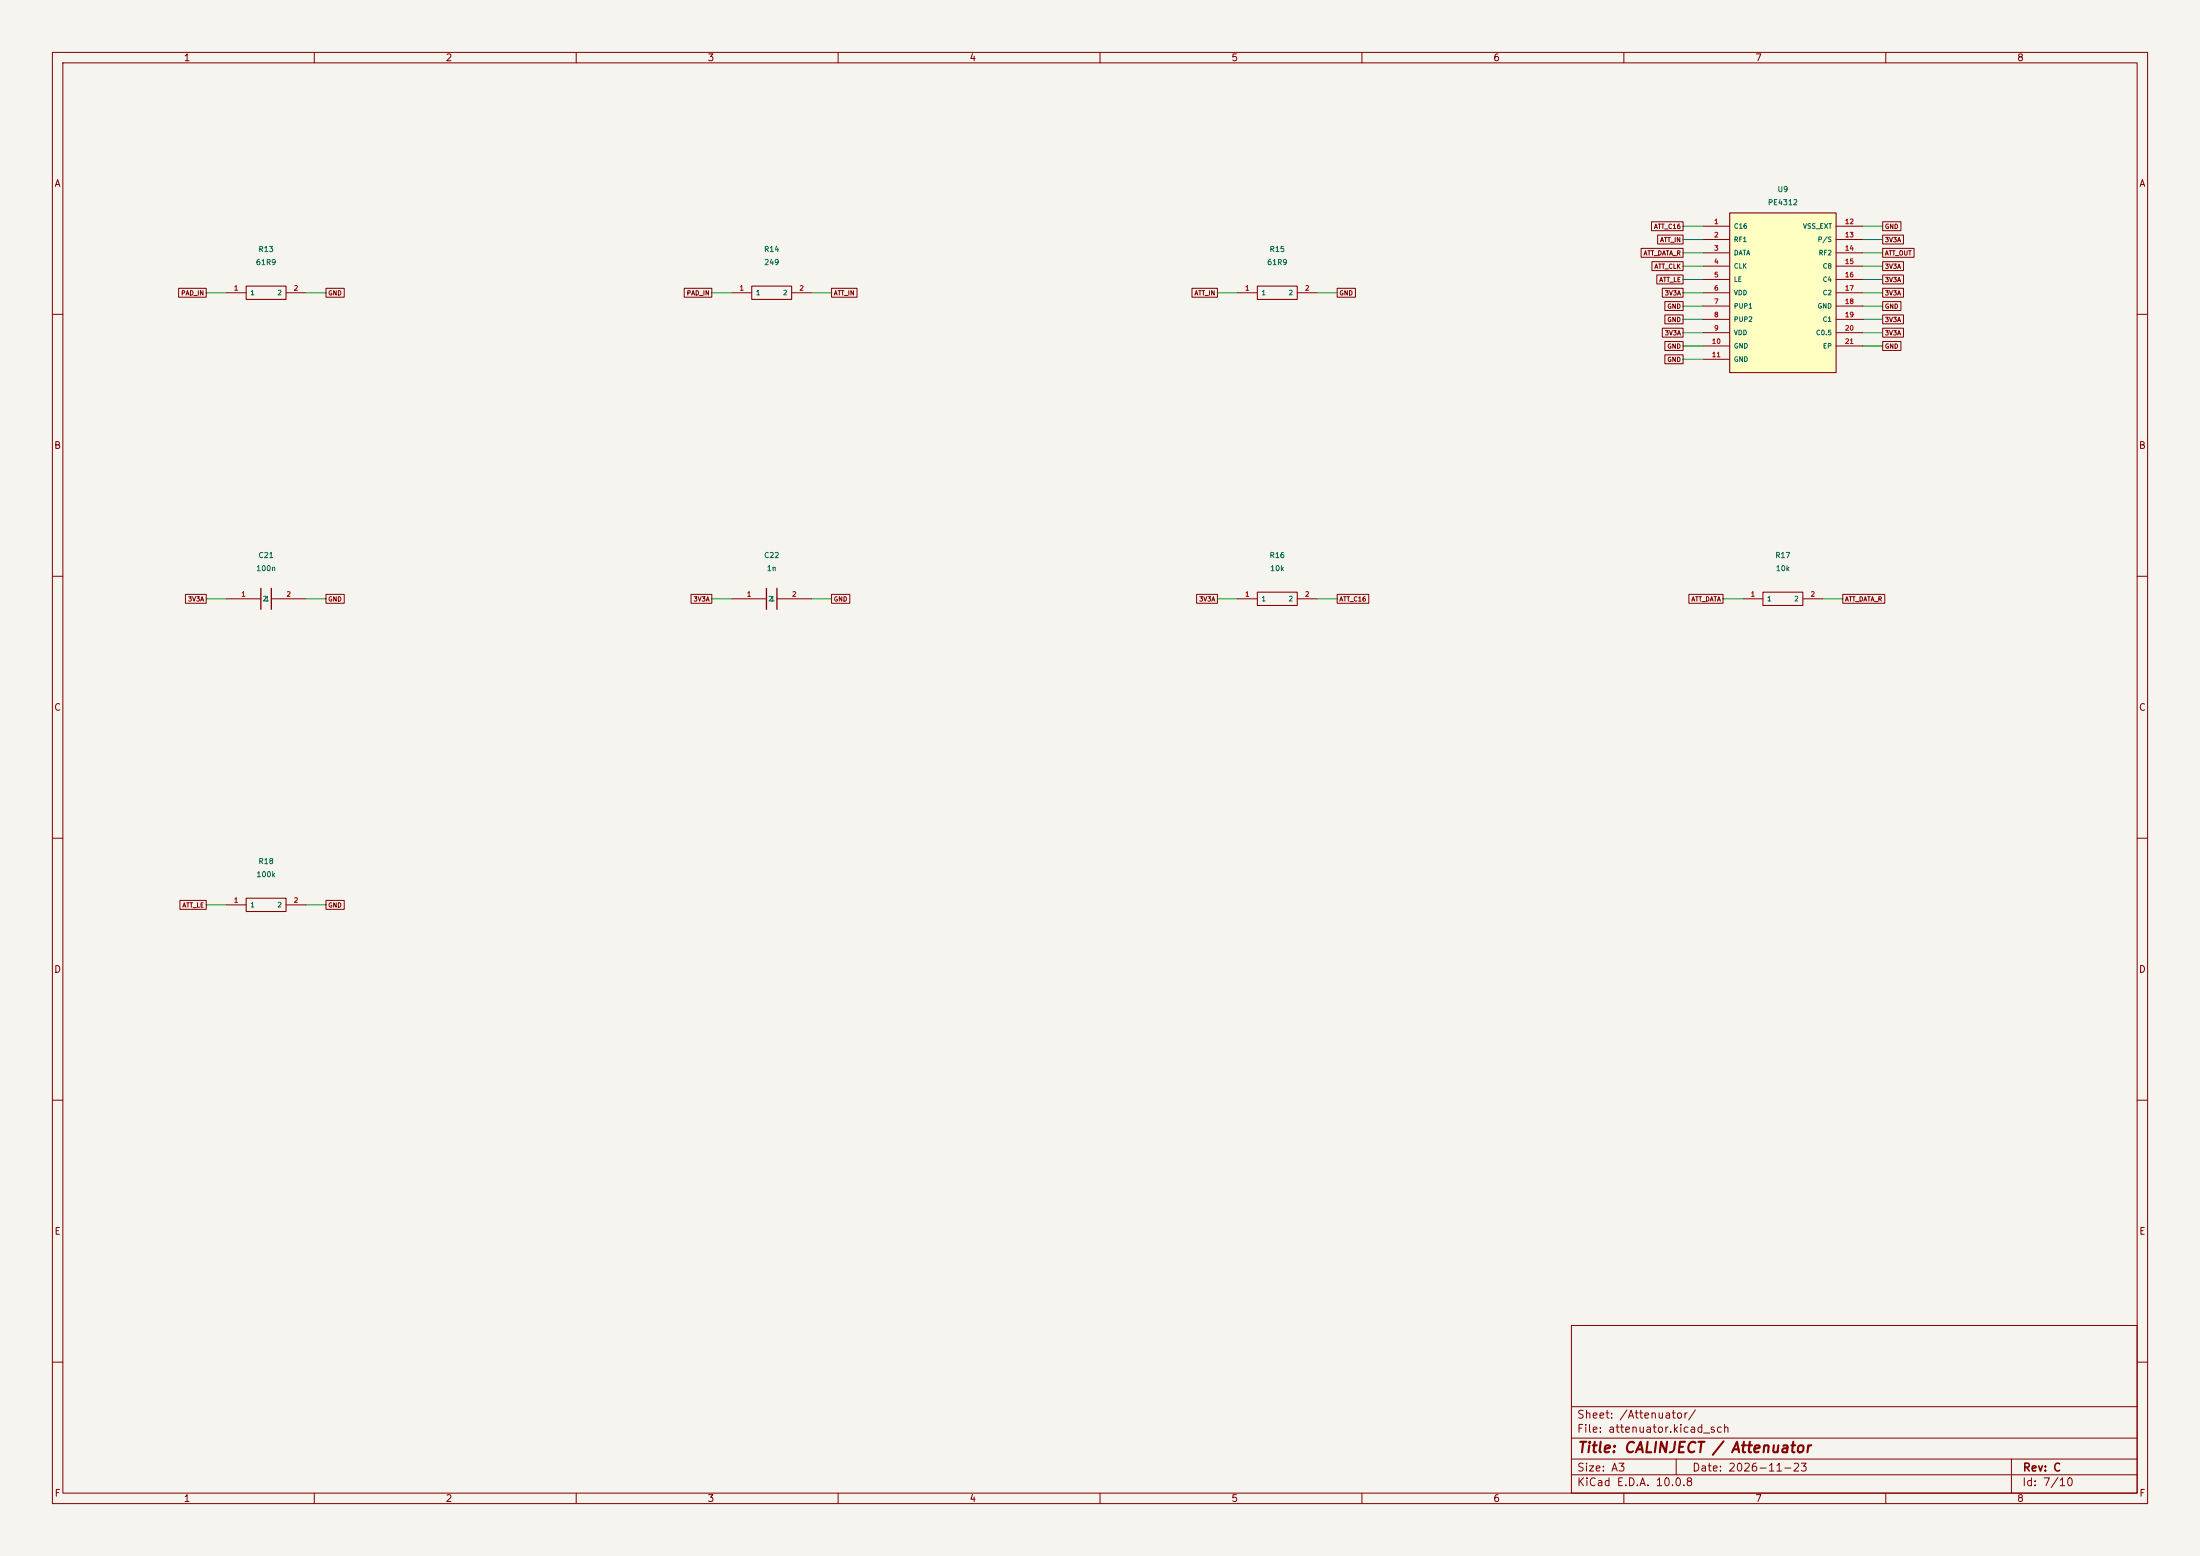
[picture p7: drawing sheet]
(kicad_sch (version 20250114) (generator "eeschema") (paper "A3") (title_block (title "CALINJECT / Attenuator") (date "2026-11-23") (rev "C"))
(lib_symbols (symbol "Calinject:R13" (pin_names (offset 0.7)) (in_bom yes) (on_board yes)
(property "Reference" "R" (at 0 6.35 0) (effects (font (size 1.0 1.0))))
(property "Value" "61R9" (at 0 8.89 0) (effects (font (size 1.0 1.0))))
(symbol "R13_0_1" (rectangle (start -3.81 -1.27) (end 3.81 1.27) (stroke (width 0.2) (type default)) (fill (type none))))
(symbol "R13_1_1"
(pin passive line (at -7.62 0 0) (length 3.81) (name "1" (effects (font (size .9 .9)))) (number "1" (effects (font (size .9 .9)))))
(pin passive line (at 7.62 0 180) (length 3.81) (name "2" (effects (font (size .9 .9)))) (number "2" (effects (font (size .9 .9)))))))
(symbol "Calinject:R14" (pin_names (offset 0.7)) (in_bom yes) (on_board yes)
(property "Reference" "R" (at 0 6.35 0) (effects (font (size 1.0 1.0))))
(property "Value" "249" (at 0 8.89 0) (effects (font (size 1.0 1.0))))
(symbol "R14_0_1" (rectangle (start -3.81 -1.27) (end 3.81 1.27) (stroke (width 0.2) (type default)) (fill (type none))))
(symbol "R14_1_1"
(pin passive line (at -7.62 0 0) (length 3.81) (name "1" (effects (font (size .9 .9)))) (number "1" (effects (font (size .9 .9)))))
(pin passive line (at 7.62 0 180) (length 3.81) (name "2" (effects (font (size .9 .9)))) (number "2" (effects (font (size .9 .9)))))))
(symbol "Calinject:R15" (pin_names (offset 0.7)) (in_bom yes) (on_board yes)
(property "Reference" "R" (at 0 6.35 0) (effects (font (size 1.0 1.0))))
(property "Value" "61R9" (at 0 8.89 0) (effects (font (size 1.0 1.0))))
(symbol "R15_0_1" (rectangle (start -3.81 -1.27) (end 3.81 1.27) (stroke (width 0.2) (type default)) (fill (type none))))
(symbol "R15_1_1"
(pin passive line (at -7.62 0 0) (length 3.81) (name "1" (effects (font (size .9 .9)))) (number "1" (effects (font (size .9 .9)))))
(pin passive line (at 7.62 0 180) (length 3.81) (name "2" (effects (font (size .9 .9)))) (number "2" (effects (font (size .9 .9)))))))
(symbol "Calinject:U9" (pin_names (offset 0.7)) (in_bom yes) (on_board yes)
(property "Reference" "U" (at 0 17.78 0) (effects (font (size 1.0 1.0))))
(property "Value" "PE4312" (at 0 20.32 0) (effects (font (size 1.0 1.0))))
(symbol "U9_0_1" (rectangle (start -10.16 -15.24) (end 10.16 15.24) (stroke (width 0.2) (type default)) (fill (type background))))
(symbol "U9_1_1"
(pin passive line (at -15.24 12.7 0) (length 5.08) (name "C16" (effects (font (size .9 .9)))) (number "1" (effects (font (size .9 .9)))))
(pin passive line (at -15.24 10.16 0) (length 5.08) (name "RF1" (effects (font (size .9 .9)))) (number "2" (effects (font (size .9 .9)))))
(pin passive line (at -15.24 7.619999999999999 0) (length 5.08) (name "DATA" (effects (font (size .9 .9)))) (number "3" (effects (font (size .9 .9)))))
(pin passive line (at -15.24 5.079999999999999 0) (length 5.08) (name "CLK" (effects (font (size .9 .9)))) (number "4" (effects (font (size .9 .9)))))
(pin passive line (at -15.24 2.539999999999999 0) (length 5.08) (name "LE" (effects (font (size .9 .9)))) (number "5" (effects (font (size .9 .9)))))
(pin power_in line (at -15.24 0.0 0) (length 5.08) (name "VDD" (effects (font (size .9 .9)))) (number "6" (effects (font (size .9 .9)))))
(pin passive line (at -15.24 -2.540000000000001 0) (length 5.08) (name "PUP1" (effects (font (size .9 .9)))) (number "7" (effects (font (size .9 .9)))))
(pin passive line (at -15.24 -5.080000000000002 0) (length 5.08) (name "PUP2" (effects (font (size .9 .9)))) (number "8" (effects (font (size .9 .9)))))
(pin power_in line (at -15.24 -7.620000000000001 0) (length 5.08) (name "VDD" (effects (font (size .9 .9)))) (number "9" (effects (font (size .9 .9)))))
(pin power_in line (at -15.24 -10.16 0) (length 5.08) (name "GND" (effects (font (size .9 .9)))) (number "10" (effects (font (size .9 .9)))))
(pin power_in line (at -15.24 -12.7 0) (length 5.08) (name "GND" (effects (font (size .9 .9)))) (number "11" (effects (font (size .9 .9)))))
(pin passive line (at 15.24 12.7 180) (length 5.08) (name "VSS_EXT" (effects (font (size .9 .9)))) (number "12" (effects (font (size .9 .9)))))
(pin passive line (at 15.24 10.16 180) (length 5.08) (name "P/S" (effects (font (size .9 .9)))) (number "13" (effects (font (size .9 .9)))))
(pin passive line (at 15.24 7.619999999999999 180) (length 5.08) (name "RF2" (effects (font (size .9 .9)))) (number "14" (effects (font (size .9 .9)))))
(pin passive line (at 15.24 5.079999999999999 180) (length 5.08) (name "C8" (effects (font (size .9 .9)))) (number "15" (effects (font (size .9 .9)))))
(pin passive line (at 15.24 2.539999999999999 180) (length 5.08) (name "C4" (effects (font (size .9 .9)))) (number "16" (effects (font (size .9 .9)))))
(pin passive line (at 15.24 0.0 180) (length 5.08) (name "C2" (effects (font (size .9 .9)))) (number "17" (effects (font (size .9 .9)))))
(pin power_in line (at 15.24 -2.540000000000001 180) (length 5.08) (name "GND" (effects (font (size .9 .9)))) (number "18" (effects (font (size .9 .9)))))
(pin passive line (at 15.24 -5.080000000000002 180) (length 5.08) (name "C1" (effects (font (size .9 .9)))) (number "19" (effects (font (size .9 .9)))))
(pin passive line (at 15.24 -7.620000000000001 180) (length 5.08) (name "C0.5" (effects (font (size .9 .9)))) (number "20" (effects (font (size .9 .9)))))
(pin power_in line (at 15.24 -10.16 180) (length 5.08) (name "EP" (effects (font (size .9 .9)))) (number "21" (effects (font (size .9 .9)))))))
(symbol "Calinject:C21" (pin_names (offset 0.7)) (in_bom yes) (on_board yes)
(property "Reference" "C" (at 0 6.35 0) (effects (font (size 1.0 1.0))))
(property "Value" "100n" (at 0 8.89 0) (effects (font (size 1.0 1.0))))
(symbol "C21_0_1" (polyline (pts (xy -1 -2) (xy -1 2)) (stroke (width 0.25) (type default)) (fill (type none))) (polyline (pts (xy 1 -2) (xy 1 2)) (stroke (width 0.25) (type default)) (fill (type none))))
(symbol "C21_1_1"
(pin passive line (at -7.62 0 0) (length 6.62) (name "1" (effects (font (size .9 .9)))) (number "1" (effects (font (size .9 .9)))))
(pin passive line (at 7.62 0 180) (length 6.62) (name "2" (effects (font (size .9 .9)))) (number "2" (effects (font (size .9 .9)))))))
(symbol "Calinject:C22" (pin_names (offset 0.7)) (in_bom yes) (on_board yes)
(property "Reference" "C" (at 0 6.35 0) (effects (font (size 1.0 1.0))))
(property "Value" "1n" (at 0 8.89 0) (effects (font (size 1.0 1.0))))
(symbol "C22_0_1" (polyline (pts (xy -1 -2) (xy -1 2)) (stroke (width 0.25) (type default)) (fill (type none))) (polyline (pts (xy 1 -2) (xy 1 2)) (stroke (width 0.25) (type default)) (fill (type none))))
(symbol "C22_1_1"
(pin passive line (at -7.62 0 0) (length 6.62) (name "1" (effects (font (size .9 .9)))) (number "1" (effects (font (size .9 .9)))))
(pin passive line (at 7.62 0 180) (length 6.62) (name "2" (effects (font (size .9 .9)))) (number "2" (effects (font (size .9 .9)))))))
(symbol "Calinject:R16" (pin_names (offset 0.7)) (in_bom yes) (on_board yes)
(property "Reference" "R" (at 0 6.35 0) (effects (font (size 1.0 1.0))))
(property "Value" "10k" (at 0 8.89 0) (effects (font (size 1.0 1.0))))
(symbol "R16_0_1" (rectangle (start -3.81 -1.27) (end 3.81 1.27) (stroke (width 0.2) (type default)) (fill (type none))))
(symbol "R16_1_1"
(pin passive line (at -7.62 0 0) (length 3.81) (name "1" (effects (font (size .9 .9)))) (number "1" (effects (font (size .9 .9)))))
(pin passive line (at 7.62 0 180) (length 3.81) (name "2" (effects (font (size .9 .9)))) (number "2" (effects (font (size .9 .9)))))))
(symbol "Calinject:R17" (pin_names (offset 0.7)) (in_bom yes) (on_board yes)
(property "Reference" "R" (at 0 6.35 0) (effects (font (size 1.0 1.0))))
(property "Value" "10k" (at 0 8.89 0) (effects (font (size 1.0 1.0))))
(symbol "R17_0_1" (rectangle (start -3.81 -1.27) (end 3.81 1.27) (stroke (width 0.2) (type default)) (fill (type none))))
(symbol "R17_1_1"
(pin passive line (at -7.62 0 0) (length 3.81) (name "1" (effects (font (size .9 .9)))) (number "1" (effects (font (size .9 .9)))))
(pin passive line (at 7.62 0 180) (length 3.81) (name "2" (effects (font (size .9 .9)))) (number "2" (effects (font (size .9 .9)))))))
(symbol "Calinject:R18" (pin_names (offset 0.7)) (in_bom yes) (on_board yes)
(property "Reference" "R" (at 0 6.35 0) (effects (font (size 1.0 1.0))))
(property "Value" "100k" (at 0 8.89 0) (effects (font (size 1.0 1.0))))
(symbol "R18_0_1" (rectangle (start -3.81 -1.27) (end 3.81 1.27) (stroke (width 0.2) (type default)) (fill (type none))))
(symbol "R18_1_1"
(pin passive line (at -7.62 0 0) (length 3.81) (name "1" (effects (font (size .9 .9)))) (number "1" (effects (font (size .9 .9)))))
(pin passive line (at 7.62 0 180) (length 3.81) (name "2" (effects (font (size .9 .9)))) (number "2" (effects (font (size .9 .9))))))))
(symbol (lib_id "Calinject:R13") (at 50.8 55.88 0) (unit 1) (in_bom yes) (on_board yes) (dnp no)
(property "Reference" "R13" (at 50.8 47.57 0) (effects (font (size 1 1))))
(property "Value" "61R9" (at 50.8 50.07 0) (effects (font (size 1 1))))
(property "Footprint" "Calinject:R_0603_R13" (at 50.8 61.690000000000005 0) (effects (font (size 1 1)) (hide yes)))
(pin "1")
(pin "2"))
(wire (pts (xy 43.18 55.88) (xy 39.37 55.88)) (stroke (width 0) (type default)))
(global_label "PAD_IN" (shape passive) (at 39.37 55.88 0) (effects (font (size .85 .85)) (justify right)))
(wire (pts (xy 58.419999999999995 55.88) (xy 62.23 55.88)) (stroke (width 0) (type default)))
(global_label "GND" (shape passive) (at 62.23 55.88 180) (effects (font (size .85 .85)) (justify left)))
(symbol (lib_id "Calinject:R14") (at 147.32 55.88 0) (unit 1) (in_bom yes) (on_board yes) (dnp no)
(property "Reference" "R14" (at 147.32 47.57 0) (effects (font (size 1 1))))
(property "Value" "249" (at 147.32 50.07 0) (effects (font (size 1 1))))
(property "Footprint" "Calinject:R_0603_R14" (at 147.32 61.690000000000005 0) (effects (font (size 1 1)) (hide yes)))
(pin "1")
(pin "2"))
(wire (pts (xy 139.7 55.88) (xy 135.89 55.88)) (stroke (width 0) (type default)))
(global_label "PAD_IN" (shape passive) (at 135.89 55.88 0) (effects (font (size .85 .85)) (justify right)))
(wire (pts (xy 154.94 55.88) (xy 158.75 55.88)) (stroke (width 0) (type default)))
(global_label "ATT_IN" (shape passive) (at 158.75 55.88 180) (effects (font (size .85 .85)) (justify left)))
(symbol (lib_id "Calinject:R15") (at 243.83999999999997 55.88 0) (unit 1) (in_bom yes) (on_board yes) (dnp no)
(property "Reference" "R15" (at 243.83999999999997 47.57 0) (effects (font (size 1 1))))
(property "Value" "61R9" (at 243.83999999999997 50.07 0) (effects (font (size 1 1))))
(property "Footprint" "Calinject:R_0603_R15" (at 243.83999999999997 61.690000000000005 0) (effects (font (size 1 1)) (hide yes)))
(pin "1")
(pin "2"))
(wire (pts (xy 236.21999999999997 55.88) (xy 232.40999999999997 55.88)) (stroke (width 0) (type default)))
(global_label "ATT_IN" (shape passive) (at 232.40999999999997 55.88 0) (effects (font (size .85 .85)) (justify right)))
(wire (pts (xy 251.45999999999998 55.88) (xy 255.26999999999998 55.88)) (stroke (width 0) (type default)))
(global_label "GND" (shape passive) (at 255.26999999999998 55.88 180) (effects (font (size .85 .85)) (justify left)))
(symbol (lib_id "Calinject:U9") (at 340.36 55.88 0) (unit 1) (in_bom yes) (on_board yes) (dnp no)
(property "Reference" "U9" (at 340.36 36.14 0) (effects (font (size 1 1))))
(property "Value" "PE4312" (at 340.36 38.64 0) (effects (font (size 1 1))))
(property "Footprint" "Calinject:QFN20_4x4_EP_U9" (at 340.36 73.12 0) (effects (font (size 1 1)) (hide yes)))
(pin "1")
(pin "2")
(pin "3")
(pin "4")
(pin "5")
(pin "6")
(pin "7")
(pin "8")
(pin "9")
(pin "10")
(pin "11")
(pin "12")
(pin "13")
(pin "14")
(pin "15")
(pin "16")
(pin "17")
(pin "18")
(pin "19")
(pin "20")
(pin "21"))
(wire (pts (xy 325.12 43.18000000000001) (xy 321.31 43.18000000000001)) (stroke (width 0) (type default)))
(global_label "ATT_C16" (shape passive) (at 321.31 43.18000000000001 0) (effects (font (size .85 .85)) (justify right)))
(wire (pts (xy 325.12 45.72) (xy 321.31 45.72)) (stroke (width 0) (type default)))
(global_label "ATT_IN" (shape passive) (at 321.31 45.72 0) (effects (font (size .85 .85)) (justify right)))
(wire (pts (xy 325.12 48.260000000000005) (xy 321.31 48.260000000000005)) (stroke (width 0) (type default)))
(global_label "ATT_DATA_R" (shape passive) (at 321.31 48.260000000000005 0) (effects (font (size .85 .85)) (justify right)))
(wire (pts (xy 325.12 50.800000000000004) (xy 321.31 50.800000000000004)) (stroke (width 0) (type default)))
(global_label "ATT_CLK" (shape passive) (at 321.31 50.800000000000004 0) (effects (font (size .85 .85)) (justify right)))
(wire (pts (xy 325.12 53.34) (xy 321.31 53.34)) (stroke (width 0) (type default)))
(global_label "ATT_LE" (shape passive) (at 321.31 53.34 0) (effects (font (size .85 .85)) (justify right)))
(wire (pts (xy 325.12 55.88) (xy 321.31 55.88)) (stroke (width 0) (type default)))
(global_label "3V3A" (shape passive) (at 321.31 55.88 0) (effects (font (size .85 .85)) (justify right)))
(wire (pts (xy 325.12 58.42) (xy 321.31 58.42)) (stroke (width 0) (type default)))
(global_label "GND" (shape passive) (at 321.31 58.42 0) (effects (font (size .85 .85)) (justify right)))
(wire (pts (xy 325.12 60.96000000000001) (xy 321.31 60.96000000000001)) (stroke (width 0) (type default)))
(global_label "GND" (shape passive) (at 321.31 60.96000000000001 0) (effects (font (size .85 .85)) (justify right)))
(wire (pts (xy 325.12 63.5) (xy 321.31 63.5)) (stroke (width 0) (type default)))
(global_label "3V3A" (shape passive) (at 321.31 63.5 0) (effects (font (size .85 .85)) (justify right)))
(wire (pts (xy 325.12 66.04) (xy 321.31 66.04)) (stroke (width 0) (type default)))
(global_label "GND" (shape passive) (at 321.31 66.04 0) (effects (font (size .85 .85)) (justify right)))
(wire (pts (xy 325.12 68.58) (xy 321.31 68.58)) (stroke (width 0) (type default)))
(global_label "GND" (shape passive) (at 321.31 68.58 0) (effects (font (size .85 .85)) (justify right)))
(wire (pts (xy 355.6 43.18000000000001) (xy 359.41 43.18000000000001)) (stroke (width 0) (type default)))
(global_label "GND" (shape passive) (at 359.41 43.18000000000001 180) (effects (font (size .85 .85)) (justify left)))
(wire (pts (xy 355.6 45.72) (xy 359.41 45.72)) (stroke (width 0) (type default)))
(global_label "3V3A" (shape passive) (at 359.41 45.72 180) (effects (font (size .85 .85)) (justify left)))
(wire (pts (xy 355.6 48.260000000000005) (xy 359.41 48.260000000000005)) (stroke (width 0) (type default)))
(global_label "ATT_OUT" (shape passive) (at 359.41 48.260000000000005 180) (effects (font (size .85 .85)) (justify left)))
(wire (pts (xy 355.6 50.800000000000004) (xy 359.41 50.800000000000004)) (stroke (width 0) (type default)))
(global_label "3V3A" (shape passive) (at 359.41 50.800000000000004 180) (effects (font (size .85 .85)) (justify left)))
(wire (pts (xy 355.6 53.34) (xy 359.41 53.34)) (stroke (width 0) (type default)))
(global_label "3V3A" (shape passive) (at 359.41 53.34 180) (effects (font (size .85 .85)) (justify left)))
(wire (pts (xy 355.6 55.88) (xy 359.41 55.88)) (stroke (width 0) (type default)))
(global_label "3V3A" (shape passive) (at 359.41 55.88 180) (effects (font (size .85 .85)) (justify left)))
(wire (pts (xy 355.6 58.42) (xy 359.41 58.42)) (stroke (width 0) (type default)))
(global_label "GND" (shape passive) (at 359.41 58.42 180) (effects (font (size .85 .85)) (justify left)))
(wire (pts (xy 355.6 60.96000000000001) (xy 359.41 60.96000000000001)) (stroke (width 0) (type default)))
(global_label "3V3A" (shape passive) (at 359.41 60.96000000000001 180) (effects (font (size .85 .85)) (justify left)))
(wire (pts (xy 355.6 63.5) (xy 359.41 63.5)) (stroke (width 0) (type default)))
(global_label "3V3A" (shape passive) (at 359.41 63.5 180) (effects (font (size .85 .85)) (justify left)))
(wire (pts (xy 355.6 66.04) (xy 359.41 66.04)) (stroke (width 0) (type default)))
(global_label "GND" (shape passive) (at 359.41 66.04 180) (effects (font (size .85 .85)) (justify left)))
(symbol (lib_id "Calinject:C21") (at 50.8 114.30000000000001 0) (unit 1) (in_bom yes) (on_board yes) (dnp no)
(property "Reference" "C21" (at 50.8 105.99000000000001 0) (effects (font (size 1 1))))
(property "Value" "100n" (at 50.8 108.49000000000001 0) (effects (font (size 1 1))))
(property "Footprint" "Calinject:C_0603_C21" (at 50.8 120.11000000000001 0) (effects (font (size 1 1)) (hide yes)))
(pin "1")
(pin "2"))
(wire (pts (xy 43.18 114.30000000000001) (xy 39.37 114.30000000000001)) (stroke (width 0) (type default)))
(global_label "3V3A" (shape passive) (at 39.37 114.30000000000001 0) (effects (font (size .85 .85)) (justify right)))
(wire (pts (xy 58.419999999999995 114.30000000000001) (xy 62.23 114.30000000000001)) (stroke (width 0) (type default)))
(global_label "GND" (shape passive) (at 62.23 114.30000000000001 180) (effects (font (size .85 .85)) (justify left)))
(symbol (lib_id "Calinject:C22") (at 147.32 114.30000000000001 0) (unit 1) (in_bom yes) (on_board yes) (dnp no)
(property "Reference" "C22" (at 147.32 105.99000000000001 0) (effects (font (size 1 1))))
(property "Value" "1n" (at 147.32 108.49000000000001 0) (effects (font (size 1 1))))
(property "Footprint" "Calinject:C_0603_C22" (at 147.32 120.11000000000001 0) (effects (font (size 1 1)) (hide yes)))
(pin "1")
(pin "2"))
(wire (pts (xy 139.7 114.30000000000001) (xy 135.89 114.30000000000001)) (stroke (width 0) (type default)))
(global_label "3V3A" (shape passive) (at 135.89 114.30000000000001 0) (effects (font (size .85 .85)) (justify right)))
(wire (pts (xy 154.94 114.30000000000001) (xy 158.75 114.30000000000001)) (stroke (width 0) (type default)))
(global_label "GND" (shape passive) (at 158.75 114.30000000000001 180) (effects (font (size .85 .85)) (justify left)))
(symbol (lib_id "Calinject:R16") (at 243.83999999999997 114.30000000000001 0) (unit 1) (in_bom yes) (on_board yes) (dnp no)
(property "Reference" "R16" (at 243.83999999999997 105.99000000000001 0) (effects (font (size 1 1))))
(property "Value" "10k" (at 243.83999999999997 108.49000000000001 0) (effects (font (size 1 1))))
(property "Footprint" "Calinject:R_0603_R16" (at 243.83999999999997 120.11000000000001 0) (effects (font (size 1 1)) (hide yes)))
(pin "1")
(pin "2"))
(wire (pts (xy 236.21999999999997 114.30000000000001) (xy 232.40999999999997 114.30000000000001)) (stroke (width 0) (type default)))
(global_label "3V3A" (shape passive) (at 232.40999999999997 114.30000000000001 0) (effects (font (size .85 .85)) (justify right)))
(wire (pts (xy 251.45999999999998 114.30000000000001) (xy 255.26999999999998 114.30000000000001)) (stroke (width 0) (type default)))
(global_label "ATT_C16" (shape passive) (at 255.26999999999998 114.30000000000001 180) (effects (font (size .85 .85)) (justify left)))
(symbol (lib_id "Calinject:R17") (at 340.36 114.30000000000001 0) (unit 1) (in_bom yes) (on_board yes) (dnp no)
(property "Reference" "R17" (at 340.36 105.99000000000001 0) (effects (font (size 1 1))))
(property "Value" "10k" (at 340.36 108.49000000000001 0) (effects (font (size 1 1))))
(property "Footprint" "Calinject:R_0603_R17" (at 340.36 120.11000000000001 0) (effects (font (size 1 1)) (hide yes)))
(pin "1")
(pin "2"))
(wire (pts (xy 332.74 114.30000000000001) (xy 328.93 114.30000000000001)) (stroke (width 0) (type default)))
(global_label "ATT_DATA" (shape passive) (at 328.93 114.30000000000001 0) (effects (font (size .85 .85)) (justify right)))
(wire (pts (xy 347.98 114.30000000000001) (xy 351.79 114.30000000000001)) (stroke (width 0) (type default)))
(global_label "ATT_DATA_R" (shape passive) (at 351.79 114.30000000000001 180) (effects (font (size .85 .85)) (justify left)))
(symbol (lib_id "Calinject:R18") (at 50.8 172.72 0) (unit 1) (in_bom yes) (on_board yes) (dnp no)
(property "Reference" "R18" (at 50.8 164.41 0) (effects (font (size 1 1))))
(property "Value" "100k" (at 50.8 166.91 0) (effects (font (size 1 1))))
(property "Footprint" "Calinject:R_0603_R18" (at 50.8 178.53 0) (effects (font (size 1 1)) (hide yes)))
(pin "1")
(pin "2"))
(wire (pts (xy 43.18 172.72) (xy 39.37 172.72)) (stroke (width 0) (type default)))
(global_label "ATT_LE" (shape passive) (at 39.37 172.72 0) (effects (font (size .85 .85)) (justify right)))
(wire (pts (xy 58.419999999999995 172.72) (xy 62.23 172.72)) (stroke (width 0) (type default)))
(global_label "GND" (shape passive) (at 62.23 172.72 180) (effects (font (size .85 .85)) (justify left))))
